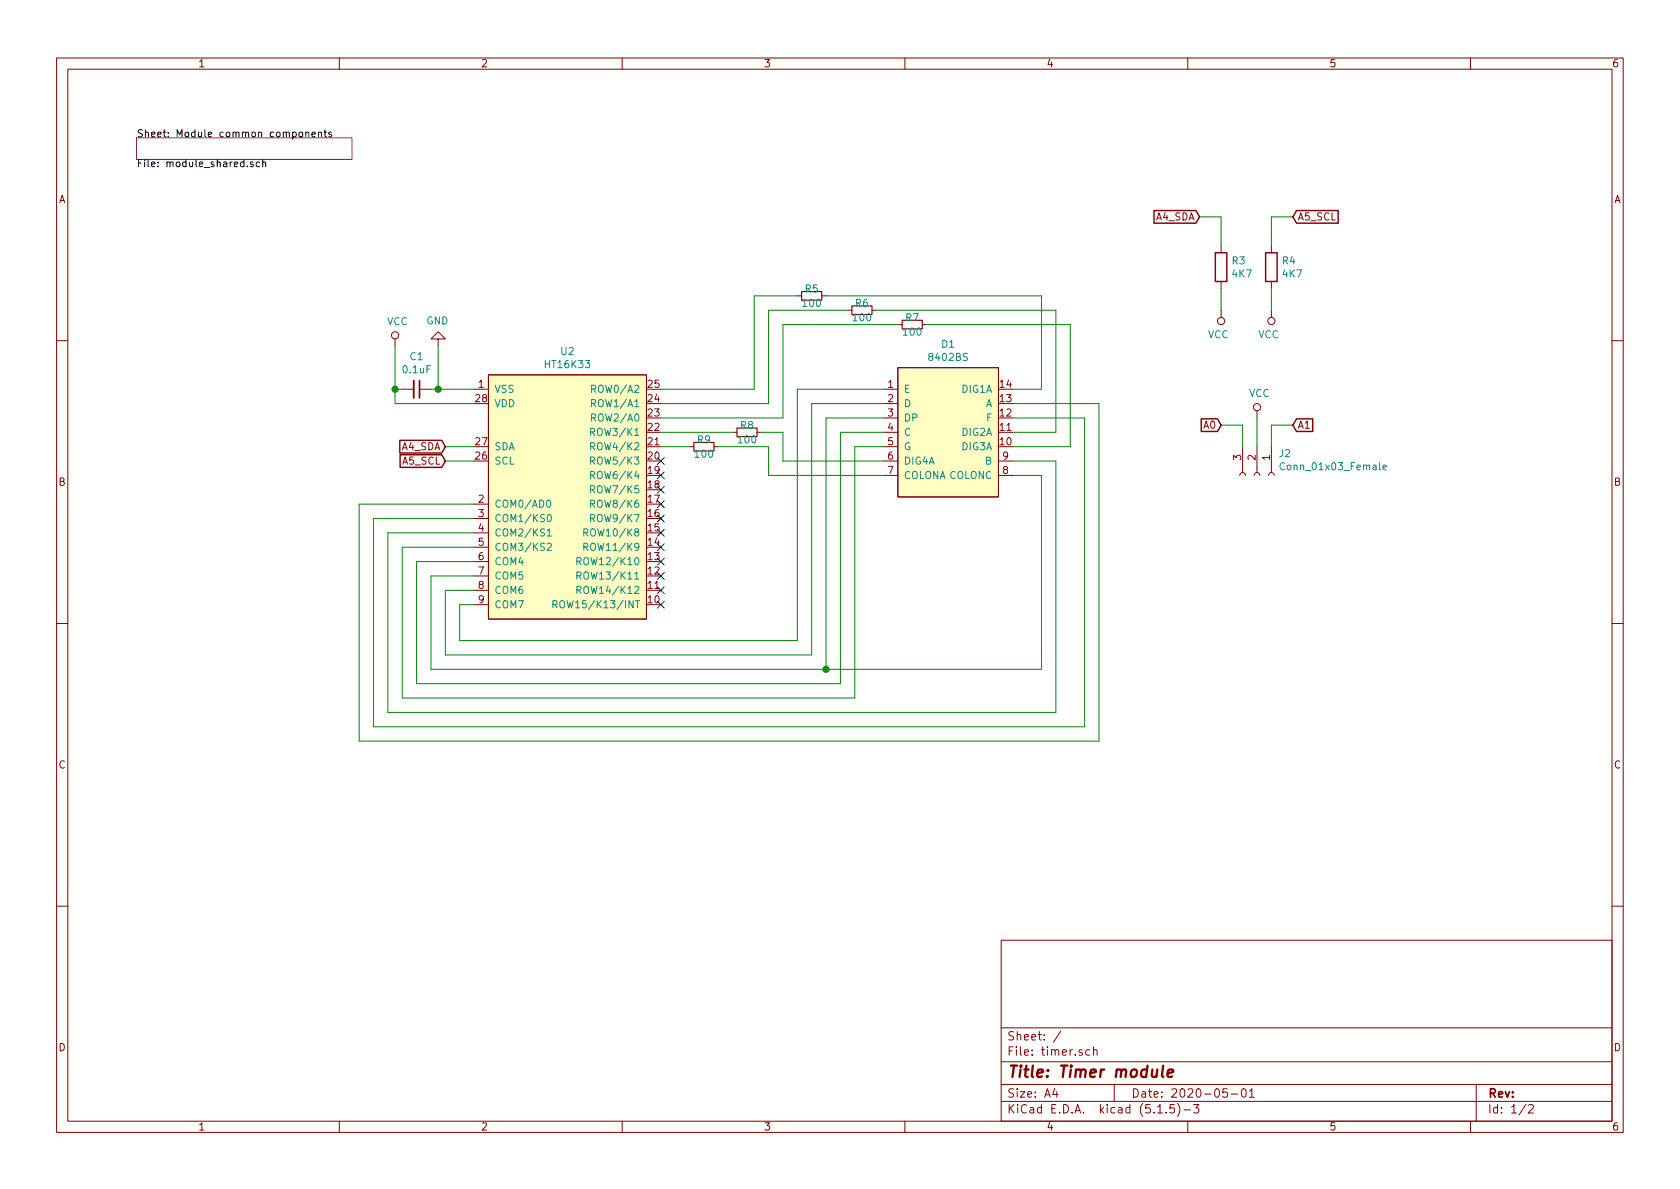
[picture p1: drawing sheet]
EESchema Schematic File Version 4
EELAYER 30 0
EELAYER END
$Descr A4 11693 8268
encoding utf-8
Sheet 1 2
Title "Timer module"
Date "2020-05-01"
Rev ""
Comp ""
Comment1 ""
Comment2 ""
Comment3 ""
Comment4 ""
$EndDescr
$Comp
L ProjectDisplays:8402BS D1
U 1 1
P 6600 2500
F 0 "D1" H 6600 2615 50  0000 C CNN
F 1 "8402BS" H 6600 2524 50  0000 C CNN
F 2 "ProjectDisplays:8042BS" V 6050 1950 50  0001 C CNN
F 3 "" V 6050 1950 50  0001 C CNN
	1    6600 2500
	1    0    0    -1  
$EndComp
$Sheet
S 950  950  1500 150 
U 5EAC2475
F0 "Module common components" 50
F1 "module_shared.sch" 50
$EndSheet
$Comp
L ProjectChips:HT16K33 U2
U 1 1
P 3950 2450
F 0 "U2" H 3950 2465 50  0000 C CNN
F 1 "HT16K33" H 3950 2374 50  0000 C CNN
F 2 "Package_SO:SOIC-28W_7.5x17.9mm_P1.27mm" H 3950 2450 50  0001 C CNN
F 3 "" H 3950 2450 50  0001 C CNN
	1    3950 2450
	1    0    0    -1  
$EndComp
Text GLabel 3100 3100 0    50   Input ~ 0
A4_SDA
Text GLabel 3100 3200 0    50   Input ~ 0
A5_SCL
Wire Wire Line
	3100 3200 3300 3200
Wire Wire Line
	3300 3100 3100 3100
$Comp
L power:GND #PWR02
U 1 1
P 3050 2400
F 0 "#PWR02" H 3050 2150 50  0001 C CNN
F 1 "GND" H 3055 2227 50  0000 C CNN
F 2 "" H 3050 2400 50  0001 C CNN
F 3 "" H 3050 2400 50  0001 C CNN
	1    3050 2400
	-1   0    0    1   
$EndComp
$Comp
L power:VCC #PWR01
U 1 1
P 2750 2400
F 0 "#PWR01" H 2750 2250 50  0001 C CNN
F 1 "VCC" H 2767 2573 50  0000 C CNN
F 2 "" H 2750 2400 50  0001 C CNN
F 3 "" H 2750 2400 50  0001 C CNN
	1    2750 2400
	1    0    0    -1  
$EndComp
Wire Wire Line
	3050 2700 3300 2700
$Comp
L Device:C_Small C1
U 1 1
P 2900 2700
F 0 "C1" V 2671 2700 50  0000 C CNN
F 1 "0.1uF" V 2762 2700 50  0000 C CNN
F 2 "Capacitor_SMD:C_0603_1608Metric_Pad1.05x0.95mm_HandSolder" H 2900 2700 50  0001 C CNN
F 3 "~" H 2900 2700 50  0001 C CNN
	1    2900 2700
	0    1    1    0   
$EndComp
Wire Wire Line
	3000 2700 3050 2700
Connection ~ 3050 2700
Wire Wire Line
	2800 2700 2750 2700
Wire Wire Line
	2750 2700 2750 2800
Wire Wire Line
	2750 2800 3300 2800
Connection ~ 2750 2700
Wire Wire Line
	3050 2400 3050 2700
Wire Wire Line
	2750 2400 2750 2700
Wire Wire Line
	5250 2700 5250 2050
Wire Wire Line
	5250 2050 5550 2050
Wire Wire Line
	7250 2050 7250 2700
Wire Wire Line
	7250 2700 7050 2700
Wire Wire Line
	5350 2800 5350 2150
Wire Wire Line
	5350 2150 5900 2150
Wire Wire Line
	7350 2150 7350 3000
Wire Wire Line
	7350 3000 7050 3000
Wire Wire Line
	5450 2900 5450 2250
Wire Wire Line
	5450 2250 6250 2250
Wire Wire Line
	7450 2250 7450 3100
Wire Wire Line
	7450 3100 7050 3100
Wire Wire Line
	5450 3200 5450 3000
Wire Wire Line
	3300 4200 3200 4200
Wire Wire Line
	3200 4200 3200 4450
Wire Wire Line
	3200 4450 5550 4450
Wire Wire Line
	5550 4450 5550 2700
Wire Wire Line
	3300 4100 3100 4100
Wire Wire Line
	3100 4100 3100 4550
Wire Wire Line
	3100 4550 5650 4550
Wire Wire Line
	5650 4550 5650 2800
Wire Wire Line
	3300 4000 3000 4000
Wire Wire Line
	3000 4000 3000 4650
Wire Wire Line
	3000 4650 5750 4650
Wire Wire Line
	5750 4650 5750 2900
Wire Wire Line
	3300 3900 2900 3900
Wire Wire Line
	2900 3900 2900 4750
Wire Wire Line
	2900 4750 5850 4750
Wire Wire Line
	5850 4750 5850 3000
Wire Wire Line
	3300 3800 2800 3800
Wire Wire Line
	2800 3800 2800 4850
Wire Wire Line
	2800 4850 5950 4850
Wire Wire Line
	5950 4850 5950 3100
Wire Wire Line
	5550 2700 6150 2700
Wire Wire Line
	5650 2800 6150 2800
Wire Wire Line
	5750 2900 6150 2900
Wire Wire Line
	5850 3000 6150 3000
Wire Wire Line
	5950 3100 6150 3100
Wire Wire Line
	5450 3200 6150 3200
$Comp
L Device:R_Small R6
U 1 1
P 6000 2150
F 0 "R6" V 5950 2150 50  0000 C CNN
F 1 "100" V 6050 2150 50  0000 C CNN
F 2 "Resistor_SMD:R_0603_1608Metric_Pad1.05x0.95mm_HandSolder" H 6000 2150 50  0001 C CNN
F 3 "~" H 6000 2150 50  0001 C CNN
	1    6000 2150
	0    1    1    0   
$EndComp
$Comp
L Device:R_Small R7
U 1 1
P 6350 2250
F 0 "R7" V 6300 2250 50  0000 C CNN
F 1 "100" V 6400 2250 50  0000 C CNN
F 2 "Resistor_SMD:R_0603_1608Metric_Pad1.05x0.95mm_HandSolder" H 6350 2250 50  0001 C CNN
F 3 "~" H 6350 2250 50  0001 C CNN
	1    6350 2250
	0    1    1    0   
$EndComp
$Comp
L Device:R_Small R9
U 1 1
P 4900 3100
F 0 "R9" V 4850 3100 50  0000 C CNN
F 1 "100" V 4950 3100 50  0000 C CNN
F 2 "Resistor_SMD:R_0603_1608Metric_Pad1.05x0.95mm_HandSolder" H 4900 3100 50  0001 C CNN
F 3 "~" H 4900 3100 50  0001 C CNN
	1    4900 3100
	0    1    1    0   
$EndComp
Wire Wire Line
	4800 3100 4600 3100
Wire Wire Line
	5000 3100 5350 3100
Wire Wire Line
	5350 3100 5350 3300
Wire Wire Line
	5350 3300 6150 3300
Wire Wire Line
	5750 4650 7250 4650
Wire Wire Line
	7250 4650 7250 3300
Wire Wire Line
	7250 3300 7050 3300
Connection ~ 5750 4650
Wire Wire Line
	7350 3200 7350 4950
Wire Wire Line
	7350 4950 2700 4950
Wire Wire Line
	2700 4950 2700 3700
Wire Wire Line
	2700 3700 3300 3700
Wire Wire Line
	7050 3200 7350 3200
Wire Wire Line
	3300 3600 2600 3600
Wire Wire Line
	2600 3600 2600 5050
Wire Wire Line
	2600 5050 7550 5050
Wire Wire Line
	7550 5050 7550 2900
Wire Wire Line
	7550 2900 7050 2900
Wire Wire Line
	7050 2800 7650 2800
Wire Wire Line
	7650 2800 7650 5150
Wire Wire Line
	7650 5150 2500 5150
Wire Wire Line
	2500 5150 2500 3500
Wire Wire Line
	2500 3500 3300 3500
NoConn ~ 4600 4200
NoConn ~ 4600 4100
NoConn ~ 4600 4000
NoConn ~ 4600 3900
NoConn ~ 4600 3800
NoConn ~ 4600 3700
NoConn ~ 4600 3600
NoConn ~ 4600 3500
NoConn ~ 4600 3400
NoConn ~ 4600 3300
NoConn ~ 4600 3200
$Comp
L power:VCC #PWR03
U 1 1
P 8750 2900
F 0 "#PWR03" H 8750 2750 50  0001 C CNN
F 1 "VCC" H 8767 3073 50  0000 C CNN
F 2 "" H 8750 2900 50  0001 C CNN
F 3 "" H 8750 2900 50  0001 C CNN
	1    8750 2900
	1    0    0    -1  
$EndComp
Text GLabel 9000 2950 2    50   Input ~ 0
A1
Text GLabel 8500 2950 0    50   Input ~ 0
A0
$Comp
L Connector:Conn_01x03_Female J2
U 1 1
P 8750 3300
F 0 "J2" V 8596 3448 50  0000 L CNN
F 1 "Conn_01x03_Female" V 8687 3448 50  0000 L CNN
F 2 "Connector_PinSocket_2.54mm:PinSocket_1x03_P2.54mm_Vertical" H 8750 3300 50  0001 C CNN
F 3 "~" H 8750 3300 50  0001 C CNN
	1    8750 3300
	0    1    1    0   
$EndComp
Wire Wire Line
	8750 2900 8750 3100
Wire Wire Line
	8650 3100 8650 2950
Wire Wire Line
	8650 2950 8500 2950
Wire Wire Line
	9000 2950 8850 2950
Wire Wire Line
	8850 2950 8850 3100
Wire Wire Line
	5300 3000 5450 3000
Wire Wire Line
	4600 3000 5100 3000
$Comp
L Device:R_Small R8
U 1 1
P 5200 3000
F 0 "R8" V 5150 3000 50  0000 C CNN
F 1 "100" V 5250 3000 50  0000 C CNN
F 2 "Resistor_SMD:R_0603_1608Metric_Pad1.05x0.95mm_HandSolder" H 5200 3000 50  0001 C CNN
F 3 "~" H 5200 3000 50  0001 C CNN
	1    5200 3000
	0    1    1    0   
$EndComp
Wire Wire Line
	5750 2050 7250 2050
Wire Wire Line
	6100 2150 7350 2150
Wire Wire Line
	6450 2250 7450 2250
Wire Wire Line
	4600 2900 5450 2900
Wire Wire Line
	4600 2800 5350 2800
Wire Wire Line
	4600 2700 5250 2700
$Comp
L Device:R_Small R5
U 1 1
P 5650 2050
F 0 "R5" V 5600 2050 50  0000 C CNN
F 1 "100" V 5700 2050 50  0000 C CNN
F 2 "Resistor_SMD:R_0603_1608Metric_Pad1.05x0.95mm_HandSolder" H 5650 2050 50  0001 C CNN
F 3 "~" H 5650 2050 50  0001 C CNN
	1    5650 2050
	0    1    1    0   
$EndComp
$Comp
L Device:R R4
U 1 1
P 8850 1850
AR Path="/5EC98D29" Ref="R4"  Part="1" 
AR Path="/5EF969E2/5EC98D29" Ref="R?"  Part="1" 
AR Path="/5EAC2475/5EC98D29" Ref="R?"  Part="1" 
F 0 "R4" H 8920 1896 50  0000 L CNN
F 1 "4K7" H 8920 1805 50  0000 L CNN
F 2 "Resistor_SMD:R_0603_1608Metric_Pad1.05x0.95mm_HandSolder" V 8780 1850 50  0001 C CNN
F 3 "~" H 8850 1850 50  0001 C CNN
	1    8850 1850
	1    0    0    -1  
$EndComp
$Comp
L Device:R R3
U 1 1
P 8500 1850
AR Path="/5EC98D2F" Ref="R3"  Part="1" 
AR Path="/5EF969E2/5EC98D2F" Ref="R?"  Part="1" 
AR Path="/5EAC2475/5EC98D2F" Ref="R?"  Part="1" 
F 0 "R3" H 8570 1896 50  0000 L CNN
F 1 "4K7" H 8570 1805 50  0000 L CNN
F 2 "Resistor_SMD:R_0603_1608Metric_Pad1.05x0.95mm_HandSolder" V 8430 1850 50  0001 C CNN
F 3 "~" H 8500 1850 50  0001 C CNN
	1    8500 1850
	1    0    0    -1  
$EndComp
$Comp
L power:VCC #PWR?
U 1 1
P 8500 2150
AR Path="/5EC98D35" Ref="#PWR?"  Part="1" 
AR Path="/5EF969E2/5EC98D35" Ref="#PWR?"  Part="1" 
AR Path="/5EAC2475/5EC98D35" Ref="#PWR?"  Part="1" 
F 0 "#PWR?" H 8500 2000 50  0001 C CNN
F 1 "VCC" H 8518 2323 50  0000 C CNN
F 2 "" H 8500 2150 50  0001 C CNN
F 3 "" H 8500 2150 50  0001 C CNN
	1    8500 2150
	-1   0    0    1   
$EndComp
$Comp
L power:VCC #PWR?
U 1 1
P 8850 2150
AR Path="/5EC98D3B" Ref="#PWR?"  Part="1" 
AR Path="/5EF969E2/5EC98D3B" Ref="#PWR?"  Part="1" 
AR Path="/5EAC2475/5EC98D3B" Ref="#PWR?"  Part="1" 
F 0 "#PWR?" H 8850 2000 50  0001 C CNN
F 1 "VCC" H 8868 2323 50  0000 C CNN
F 2 "" H 8850 2150 50  0001 C CNN
F 3 "" H 8850 2150 50  0001 C CNN
	1    8850 2150
	-1   0    0    1   
$EndComp
Wire Wire Line
	8500 2150 8500 2000
Wire Wire Line
	8850 2150 8850 2000
Text GLabel 8350 1500 0    50   Input ~ 0
A4_SDA
Wire Wire Line
	8350 1500 8500 1500
Wire Wire Line
	8500 1500 8500 1700
Text GLabel 9000 1500 2    50   Input ~ 0
A5_SCL
Wire Wire Line
	9000 1500 8850 1500
Wire Wire Line
	8850 1500 8850 1700
$EndSCHEMATC
